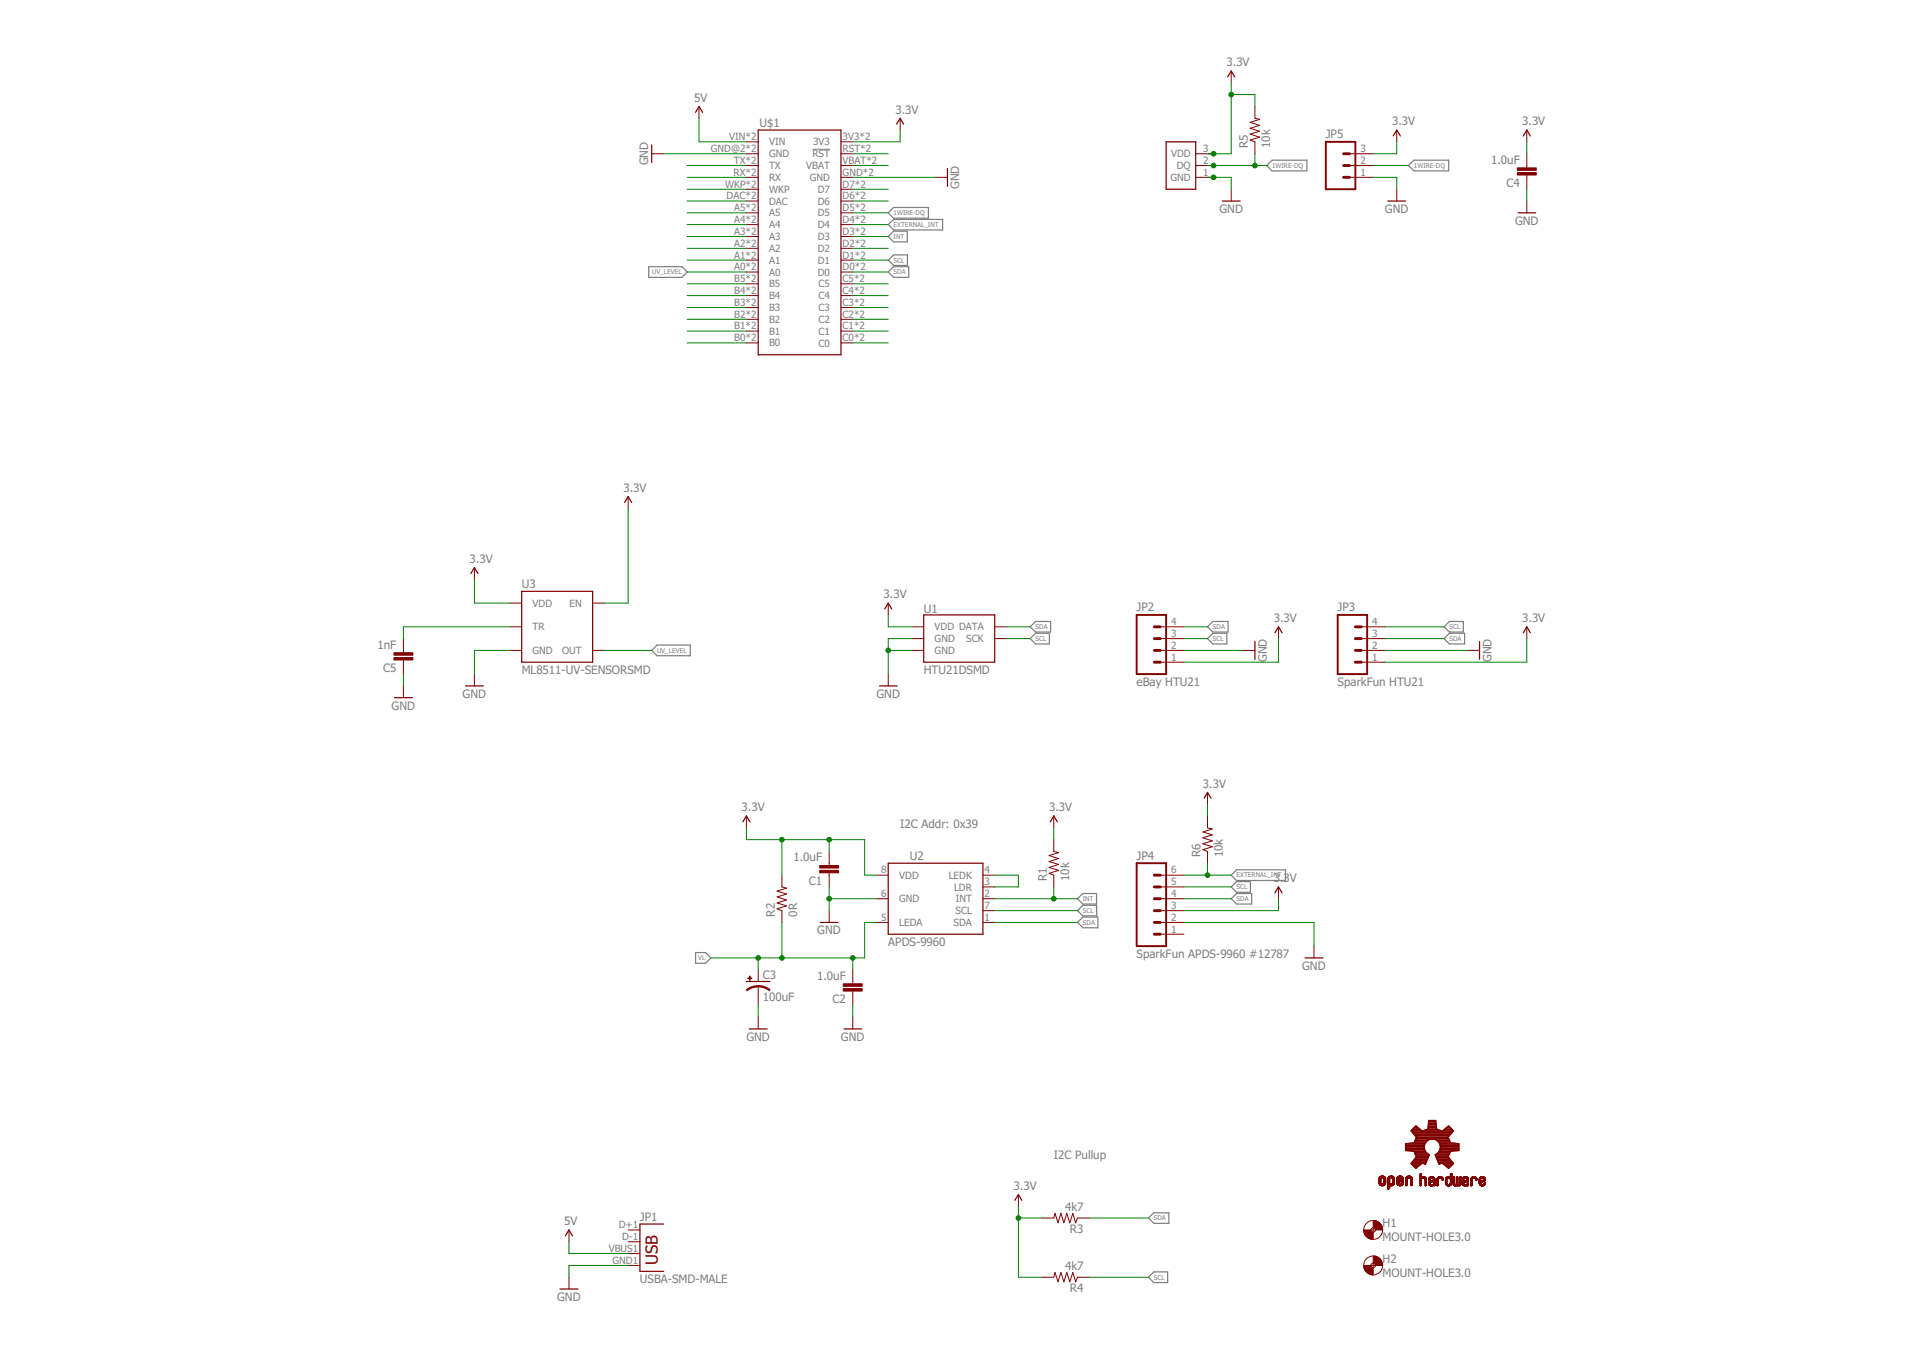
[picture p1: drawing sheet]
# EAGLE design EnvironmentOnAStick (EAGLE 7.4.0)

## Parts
C1  1.0uF  1.0UF-25V-+80/-20(0805)"  [0805-CAP]
C2  1.0uF  1.0UF-25V-+80/-20(0805)"  [0805-CAP]
C3  100uF  100UF-10V-10%(TANT)  [EIA7343]
C4  1.0uF  1.0UF-25V-+80/-20(0805)"  [0805-CAP]
C5  1nF  1.0UF-25V-+80/-20(0805)"  [0805-CAP]
H1  MOUNT-HOLE3.0  [3,0]
H2  MOUNT-HOLE3.0  [3,0]
JP1  USBA-SMD-MALE  [USB-A-SMT-MALE]
JP2  eBay HTU21  M04PTH  [1X04]
JP3  SparkFun HTU21  M04PTH  [1X04]
JP4  SparkFun APDS-9960 #12787  M06SILK_FEMALE_PTH  [1X06]
JP5  M03POLAR  [MOLEX-1X3]
LOGO1  OSHW-LOGOM  [OSHW-LOGO-M]
R1  10k  RESISTOR0805-RES  [0805]
R2  0R  RESISTOR0805-RES  [0805]
R3  4k7  RESISTOR0805-RES  [0805]
R4  4k7  RESISTOR0805-RES  [0805]
R5  10k  RESISTOR0805-RES  [0805]
R6  10k  RESISTOR0805-RES  [0805]
S1  SENSOR-DS18B20  [TO-92-TRIANGLE]
U1  HTU21DSMD  [HTU21D]
U2  APDS-9960  [APDS-9960]
U3  ML8511-UV-SENSORSMD  [ML8511]
U$1  ELECTRONDUALNAMED  [ELECTRON_SIMPLE_SILK_NAMES_DUAL]

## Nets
1WIRE-DQ: JP5.2 R5.1 S1.2(DQ) U$1.D5 U$1.D5_1(D5)
3.3V: C1.2 C4.2 JP2.1 JP3.1 JP4.3 JP5.3 R1.2 R2.2 R3.2 R4.2 R5.2 R6.2 S1.3(VDD) U1.VDD U2.8(VDD) U3.4(EN) U3.7(VDD) U$1.3V3 U$1.3V3_1(3V3)
5V: JP1.VBUS1(VBUS) U$1.VIN U$1.VIN_1B(VIN)
EXTERNAL_INT: JP4.6 R6.1 U$1.D4 U$1.D4_1(D4)
GND: C1.1 C2.1 C3.C(-) C4.1 C5.1 JP1.GND1(GND) JP2.2 JP3.2 JP4.2 JP5.1 S1.1(GND) U1.7(GND) U1.GND U2.6(GND) U3.5(GND) U$1.GND U$1.GND@2(GND) U$1.GND_1(GND) U$1.GND_1B(GND)
INT: R1.1 U2.2(INT) U$1.D3 U$1.D3_1(D3)
N$1: U$1.RST(!RST) U$1.RST_1(!RST)
N$2: U$1.VBAT U$1.VBATT_1(VBAT)
N$3: U$1.D7 U$1.D7_1(D7)
N$4: U$1.D6 U$1.D6_1(D6)
N$5: C5.2 U3.10(TR)
N$8: U$1.D2 U$1.D2_1(D2)
N$11: U$1.C5 U$1.C5_1(C5)
N$12: U$1.C4 U$1.C4_1(C4)
N$13: U$1.C3 U$1.C3_1(C3)
N$14: U$1.C2 U$1.C2_1(C2)
N$15: U$1.C1 U$1.C1_1(C1)
N$16: U$1.C0 U$1.C0_1(C0)
N$17: U$1.B0 U$1.B0_1(B0)
N$18: U$1.B1 U$1.B1_1(B1)
N$19: U$1.B2 U$1.B2_1(B2)
N$20: U$1.B3 U$1.B3_1(B3)
N$21: U$1.B4 U$1.B4_1(B4)
N$22: U$1.B5 U$1.B5_1(B5)
N$24: U$1.A1 U$1.A1_1(A1)
N$25: U$1.A2 U$1.A2_1(A2)
N$26: U$1.A3 U$1.A3_1(A3)
N$27: U$1.A4 U$1.A4_1(A4)
N$28: U$1.A5 U$1.A5_1(A5)
N$29: U$1.DAC U$1.DAC_1(DAC)
N$30: U$1.WKP U$1.WKP_1(WKP)
N$31: U$1.RX U$1.RX_1(RX)
N$32: U$1.TX U$1.TX_1(TX)
N$34: U2.3(LDR) U2.4(LEDK)
SCL: JP2.3 JP3.4 JP4.5 R4.1 U1.SCK U2.7(SCL) U$1.D1 U$1.D1_1(D1)
SDA: JP2.4 JP3.3 JP4.4 R3.1 U1.DATA U2.1(SDA) U$1.D0 U$1.D0_1(D0)
UV_LEVEL: U3.8(OUT) U$1.A0 U$1.A0_1(A0)
VL: C2.2 C3.A(+) R2.1 U2.5(LEDA)
Unconnected: JP1.D+1(D+) JP1.D-1(D-) JP4.1

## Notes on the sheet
- I2C Addr: 0x39
- I2C Pullup
